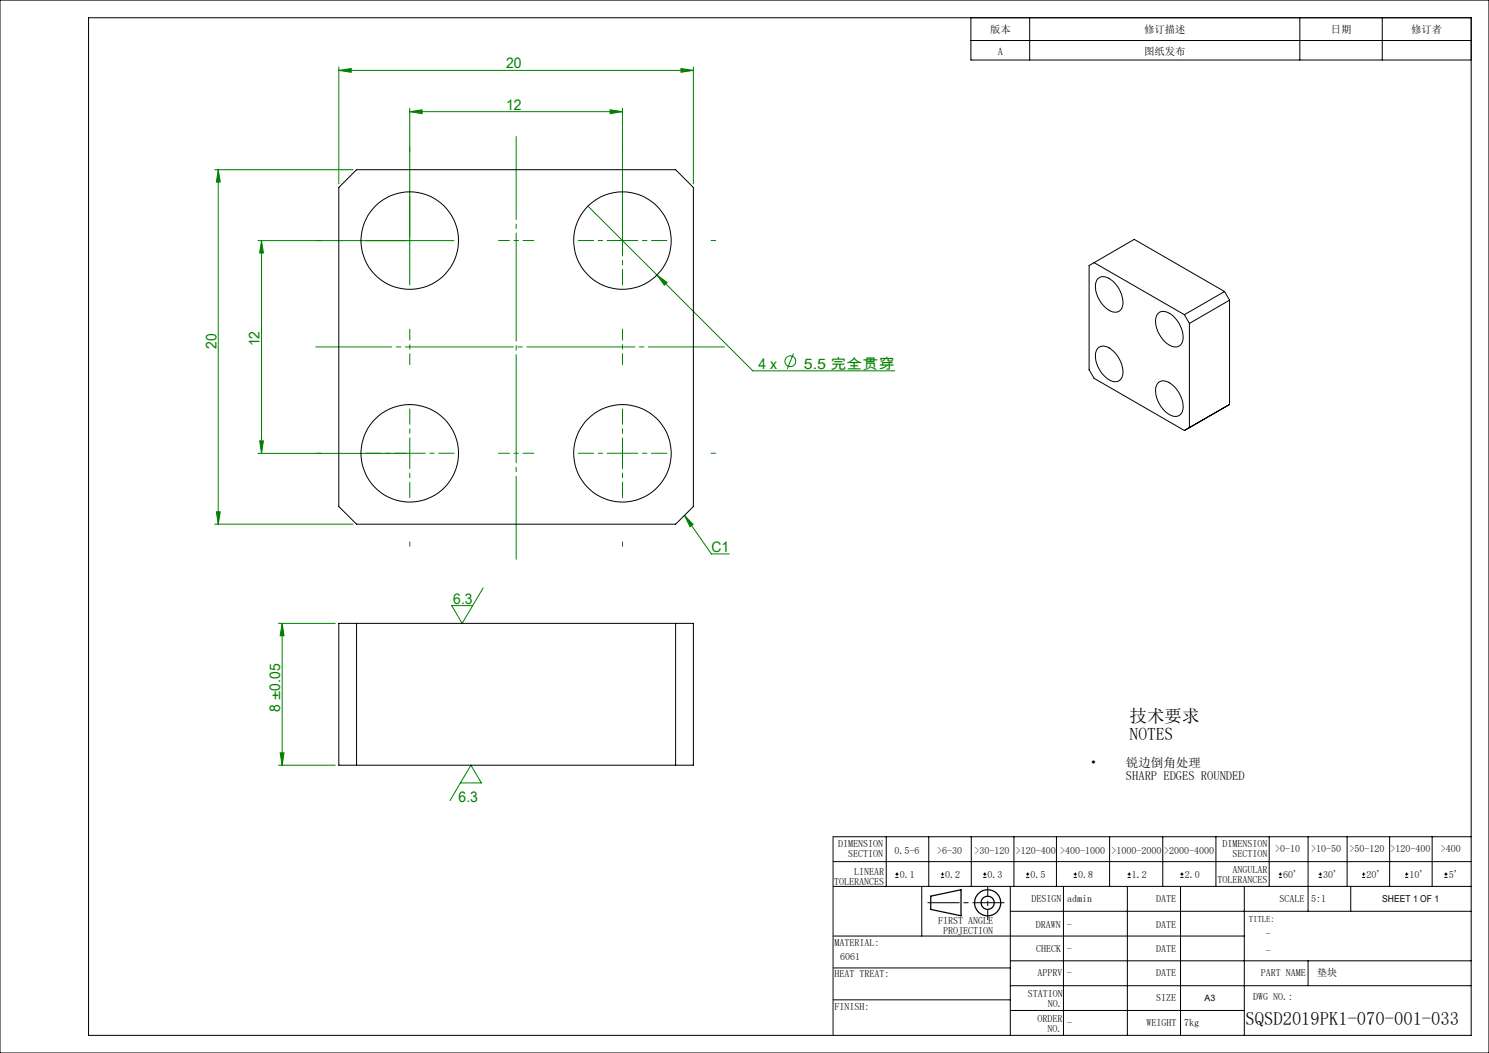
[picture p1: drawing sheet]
<svg xmlns="http://www.w3.org/2000/svg" width="420mm" height="297mm" viewBox="0 0 420 297" stroke-linecap="round" stroke-linejoin="round" font-family="sans-serif">
<g fill="none" stroke="#000" stroke-width=".35">
<path d="M262.5 252.8l8.6-1.8v7.3l-8.6-1.8z"/>
<circle cx="278.6" cy="254.6" r="1.85"/>
<circle cx="278.6" cy="254.6" r="3.7"/>
</g>
<g fill="none" stroke="#000" stroke-width=".28">
<path d="M0 0h420v297h-420zM25 5h390v287h-390zM273.9 5v11.9h141.1M273.9 11.4h141.1M290.4 5v11.9M366.6 5v11.9M389.9 5v11.9M235 236h180M250 236v14M262 236v14M274 236v14M286 236v14"/>
<path d="M298 236v14M313 236v14M328 236v14M343 236v14M358 236v14M369 236v21M380 236v14M392 236v14M404 236v14M235 250h180M235 243h180M260 250v14"/>
<path d="M285 250v42M285 257h130M300 250v42M318 250v42M333 250v42M351 250v42M381 250v7M235 273h50M235 264h116M285 271h130M285 278h130M369 271v7"/>
<path d="M235 282h50M285 285h66"/>
</g>
<path d="M283.2 254.6h-21.5" fill="none" stroke="#000" stroke-width=".28" stroke-dasharray="30.5 1.3 1.3 1.3" stroke-dashoffset="21.6"/>
<path d="M278.6 250.2v9.2" fill="none" stroke="#000" stroke-width=".28" stroke-dasharray="30.5 1.3 1.3 1.3" stroke-dashoffset="27.8"/>
<path d="M235 236v56" fill="none" stroke="#000040" stroke-width=".28"/>
<g fill="none" stroke="#008000" stroke-width=".28">
<path d="M95.6 19.9l3.5-.6v1.1zM95.6 18.9v33M95.6 19.9h100M192.1 19.3l3.5 .6-3.5 .5zM195.6 18.9v33M115.6 31.5l3.5-.5v1.1zM115.6 30.5v49.9M115.6 31.5h60M172.1 31l3.5 .5-3.5 .6zM175.6 30.5v36.3M60.6 47.9h39M61.6 47.9v99.9"/>
<path d="M61.6 47.9l.5 3.5h-1.1zM165.8 58.1l19.5 19.5M72.7 67.9h55.4M73.8 67.9v60M73.8 67.9l.5 3.5h-1.1zM185.3 77.6l2.9 2.1-.8 .7zM185.3 77.6l27 27h40.1M223.8 99.7l-1.7 4.4M72.7 127.9h41.9M73.2 124.4h1.1l-.5 3.5zM60.6 147.8h39M61 144.4h1.1l-.5 3.4z"/>
<path d="M193.1 145.4l2.4 2.5-.9 .7zM193.1 145.4l7.6 10.8h5M78.6 175.8h16M79.6 175.8v40M79.6 175.8l.5 3.5h-1.1zM136.3 165.8l-5.9 10-3-5h5.9M78.6 215.8h16M79 212.3h1.1l-.5 3.5zM129.9 220.8h5.9l-3-5-5.9 10"/>
<circle cx="222.9" cy="101.9" r="1.53"/>
</g>
<path d="M115.6 42.8v-1.2M175.6 42.8v-1.2M90.6 67.8h-1.3M200.6 67.8h1.2M90.6 127.8h-1.3M200.6 127.8h1.2M115.6 152.8v1.3M175.6 152.8v1.3" fill="none" stroke="#008000" stroke-width=".28" stroke-dasharray="30.5 1.3 1.3 1.3"/>
<path d="M175.6 67.8v-12.5M175.6 67.8h-12.5M175.6 67.8v12.5M175.6 67.8h12.5M115.6 127.8v-12.5M115.6 127.8h-12.5M115.6 127.8v12.5M115.6 127.8h12.5M175.6 127.8v-12.5M175.6 127.8h-12.5M175.6 127.8v12.5M175.6 127.8h12.5" fill="none" stroke="#008000" stroke-width=".28" stroke-dasharray="30.5 1.3 1.3 1.3" stroke-dashoffset="26.1"/>
<path d="M140.6 67.8h10M115.6 102.8v-10M175.6 102.8v-10M140.6 127.8h10" fill="none" stroke="#008000" stroke-width=".28" stroke-dasharray="30.5 1.3 1.3 1.3" stroke-dashoffset="27.4"/>
<path d="M89.1 97.8h115.2" fill="none" stroke="#008000" stroke-width=".28" stroke-dasharray="30.5 1.3 1.3 1.3" stroke-dashoffset="9"/>
<path d="M145.6 157.7v-119.2" fill="none" stroke="#008000" stroke-width=".28" stroke-dasharray="30.5 1.3 1.3 1.3" stroke-dashoffset="7.1"/>
<g fill="#008000">
<path d="M115.6 31.5l3.5-.5v1.1zM172.1 31l3.5 .5-3.5 .6zM193.1 145.4l2.4 2.5-.9 .7zM185.3 77.6l2.1 2.8 .8-.7z"/>
<path d="M95.6 19.9l3.5-.6v1.1zM192.1 19.3l3.5 .6-3.5 .5z"/>
<path d="M61 144.4h1.1l-.5 3.4zM61.6 47.9l.5 3.5h-1.1zM79 212.3h1.1l-.5 3.5zM79.6 175.8l.5 3.5h-1.1z"/>
<path d="M73.2 124.4h1.1l-.5 3.5zM73.8 67.9l.5 3.5h-1.1z"/>
</g>
<g fill="none" stroke="#000" stroke-width=".28">
<path d="M95.6 52.9l5-5h90l5 5v90l-5 4.9h-90l-5-4.9zM308.6 74.1l-1.4 .8v29.4l1.4 2.4 25.5 14.7 12.7-7.3v-29.4M308.6 74.1l25.5 14.7M308.6 74.1l11.3-6.6 25.5 14.7M309.7 78.6a3.1 3.1 0 0 1 4.2 .7 7.6 7.6 0 0 1 2.5 7.6 2.38 2.38 0 0 1-3.7 .6 7.8 7.8 0 0 1-3.5-8.2zM309.7 98.2a2.98 2.98 0 0 1 4.2 .7 7.5 7.5 0 0 1 2.5 7.6 2.4 2.4 0 0 1-3.7 .5 7.8 7.8 0 0 1-3.5-8zM326.7 88.4a3.1 3.1 0 0 1 4.1 .7 7.6 7.6 0 0 1 2.6 7.6 2.35 2.35 0 0 1-3.7 .5 7.7 7.7 0 0 1-3.5-8.1zM334.1 88.8l1.4 2.4M335.5 91.2v29.4M345.4 82.2l-11.3 6.6M345.4 82.2l1.4 2.5M346.8 84.7l-11.3 6.5"/>
<path d="M326.7 108a3 3 0 0 1 4.1 .7 7.5 7.5 0 0 1 2.6 7.6 2.38 2.38 0 0 1-3.7 .5 7.8 7.8 0 0 1-3.5-8.1zM95.6 175.8h100v40h-100zM100.6 175.8v40M190.6 175.8v40M252.6 247.5h.8M252.6 246.6h.8M253 246.1v.9M265.4 247.5h.9M265.4 246.6h.9M265.9 246.1v.9M277.3 247.5h.9M277.3 246.6h.9"/>
<path d="M277.8 246.1v.9M289.4 247.5h.9M289.4 246.6h.9M289.9 246.1v.9M302.9 247.5h.8M302.9 246.6h.8M303.3 246.1v.9M318.1 247.5h.8M318.1 246.6h.8M318.5 246.1v.9M332.9 247.5h.9M332.9 246.6h.9"/>
<path d="M333.4 246.1v.9M360.7 247.5h.9M360.7 246.6h.9M361.1 246.1v.9M372 247.5h.9M372 246.6h.9M372.4 246.1v.9M384.2 247.5h.9M384.2 246.6h.9M384.6 246.1v.9M396.3 247.5h.9M396.3 246.6h.9"/>
<path d="M396.8 246.1v.9M407.4 247.5h.9M407.4 246.6h.9M407.8 246.1v.9"/>
<circle cx="115.6" cy="67.9" r="13.8"/>
<circle cx="175.6" cy="67.9" r="13.8"/>
<circle cx="115.6" cy="127.9" r="13.7"/>
<circle cx="175.6" cy="127.9" r="13.7"/>
</g>
<text font-size="5.2" x="351.3" y="289">SQSD2019PK1-070-001-033</text>
<g font-size="4.9">
<text x="318.6" y="203.7">技术要求</text>
<text x="318.6" y="208.6">NOTES</text>
</g>
<g font-size="4.1" fill="#008000">
<text x="142.7" y="19.3">20</text>
<text x="142.7" y="30.9">12</text>
<text x="61" y="98.4" transform="rotate(-90 61 98.4)">20</text>
<text x="73.2" y="97.7" transform="rotate(-90 73.2 97.7)">12</text>
<text x="213.9" y="104">4 x</text>
<text x="226.7" y="104">5.5 完全贯穿</text>
<text x="200.7" y="155.6">C1</text>
<text x="127.9" y="170.2">6.3</text>
<text x="79" y="200.7" transform="rotate(-90 79 200.7)">8 ±0.05</text>
<text x="129.3" y="226.2">6.3</text>
</g>
<g font-size="3.5">
<text x="307.6" y="216.4">•</text>
<text x="317.6" y="216.4">锐边倒角处理</text>
<text x="317.6" y="219.9">SHARP EDGES ROUNDED</text>
</g>
<g font-size="2.9">
<text x="279.3" y="9.4">版本</text>
<text x="322.7" y="9.4">修订描述</text>
<text x="375.4" y="9.4">日期</text>
<text x="398.1" y="9.4">修订者</text>
<text x="281.4" y="15.4">A</text>
<text x="322.7" y="15.4">图纸发布</text>
</g>
<g font-size="2.8">
<text x="236.4" y="239">DIMENSION</text>
<text x="344.8" y="238.9">DIMENSION</text>
<text x="239.2" y="241.8">SECTION</text>
<text x="252.3" y="240.8">0.5-6</text>
<text x="264.4" y="240.8">&gt;6-30</text>
<text x="274.9" y="240.8">&gt;30-120</text>
<text x="286.5" y="240.8">&gt;120-400</text>
<text x="299" y="240.8">&gt;400-1000</text>
<text x="313.5" y="240.8">&gt;1000-2000</text>
<text x="328.4" y="240.8">&gt;2000-4000</text>
<text x="347.6" y="241.8">SECTION</text>
<text x="359.7" y="240.2">&gt;0-10</text>
<text x="369.8" y="240.2">&gt;10-50</text>
<text x="380.7" y="240.2">&gt;50-120</text>
<text x="392.2" y="240.2">&gt;120-400</text>
<text x="406.4" y="240.2">&gt;400</text>
<text x="235.3" y="249.5">TOLERANCES</text>
<text x="240.9" y="246.7">LINEAR</text>
<text x="253.8" y="247.6">0.1</text>
<text x="266.6" y="247.6">0.2</text>
<text x="278.6" y="247.6">0.3</text>
<text x="290.7" y="247.6">0.5</text>
<text x="304.1" y="247.6">0.8</text>
<text x="319.3" y="247.6">1.2</text>
<text x="334.2" y="247.6">2.0</text>
<text x="343.4" y="249.1">TOLERANCES</text>
<text x="347.6" y="246.3">ANGULAR</text>
<text x="361.9" y="247.6">60'</text>
<text x="373.2" y="247.6">30'</text>
<text x="385.4" y="247.6">20'</text>
<text x="397.6" y="247.6">10'</text>
<text x="408.6" y="247.6">5'</text>
<text x="290.9" y="254.4">DESIGN</text>
<text x="301" y="254.4">admin</text>
<text x="326.1" y="254.4">DATE</text>
<text x="360.9" y="254.4">SCALE</text>
<text x="369.8" y="254.4">5:1</text>
<text x="264.6" y="260.7">FIRST ANGLE</text>
<text x="266" y="263.5">PROJECTION</text>
<text x="292.2" y="261.6">DRAWN</text>
<text x="301" y="261.6">-</text>
<text x="326.1" y="261.6">DATE</text>
<text x="235.4" y="266.8">MATERIAL:</text>
<text x="292.3" y="268.6">CHECK</text>
<text x="301" y="268.6">-</text>
<text x="326.1" y="268.4">DATE</text>
<text x="357.1" y="269.2">-</text>
<text x="357.1" y="264.3">-</text>
<text x="235.4" y="275.6">HEAT TREAT:</text>
<text x="237" y="270.9">6061</text>
<text x="292.7" y="275.3">APPRV</text>
<text x="301" y="275.3">-</text>
<text x="326.1" y="275.3">DATE</text>
<text x="355.6" y="275.3">PART NAME</text>
<text x="371.5" y="275.3">垫块</text>
<text x="289.9" y="281.2">STATION</text>
<text x="235.4" y="284.9">FINISH:</text>
<text x="295.5" y="284">NO.</text>
<text x="326.1" y="282.2">SIZE</text>
<text x="353.5" y="282.1">DWG NO.:</text>
<text x="292.7" y="288.2">ORDER</text>
<text x="295.5" y="291">NO.</text>
<text x="301" y="289.4">-</text>
<text x="323.4" y="289.4">WEIGHT</text>
<text x="334" y="289.4">7kg</text>
</g>
<text font-size="2.7" x="389.9" y="254.4">SHEET 1 OF 1</text>
<g font-size="2.5">
<text x="352.2" y="260.2">TITLE:</text>
<text x="339.8" y="282.4">A3</text>
</g>
</svg>
